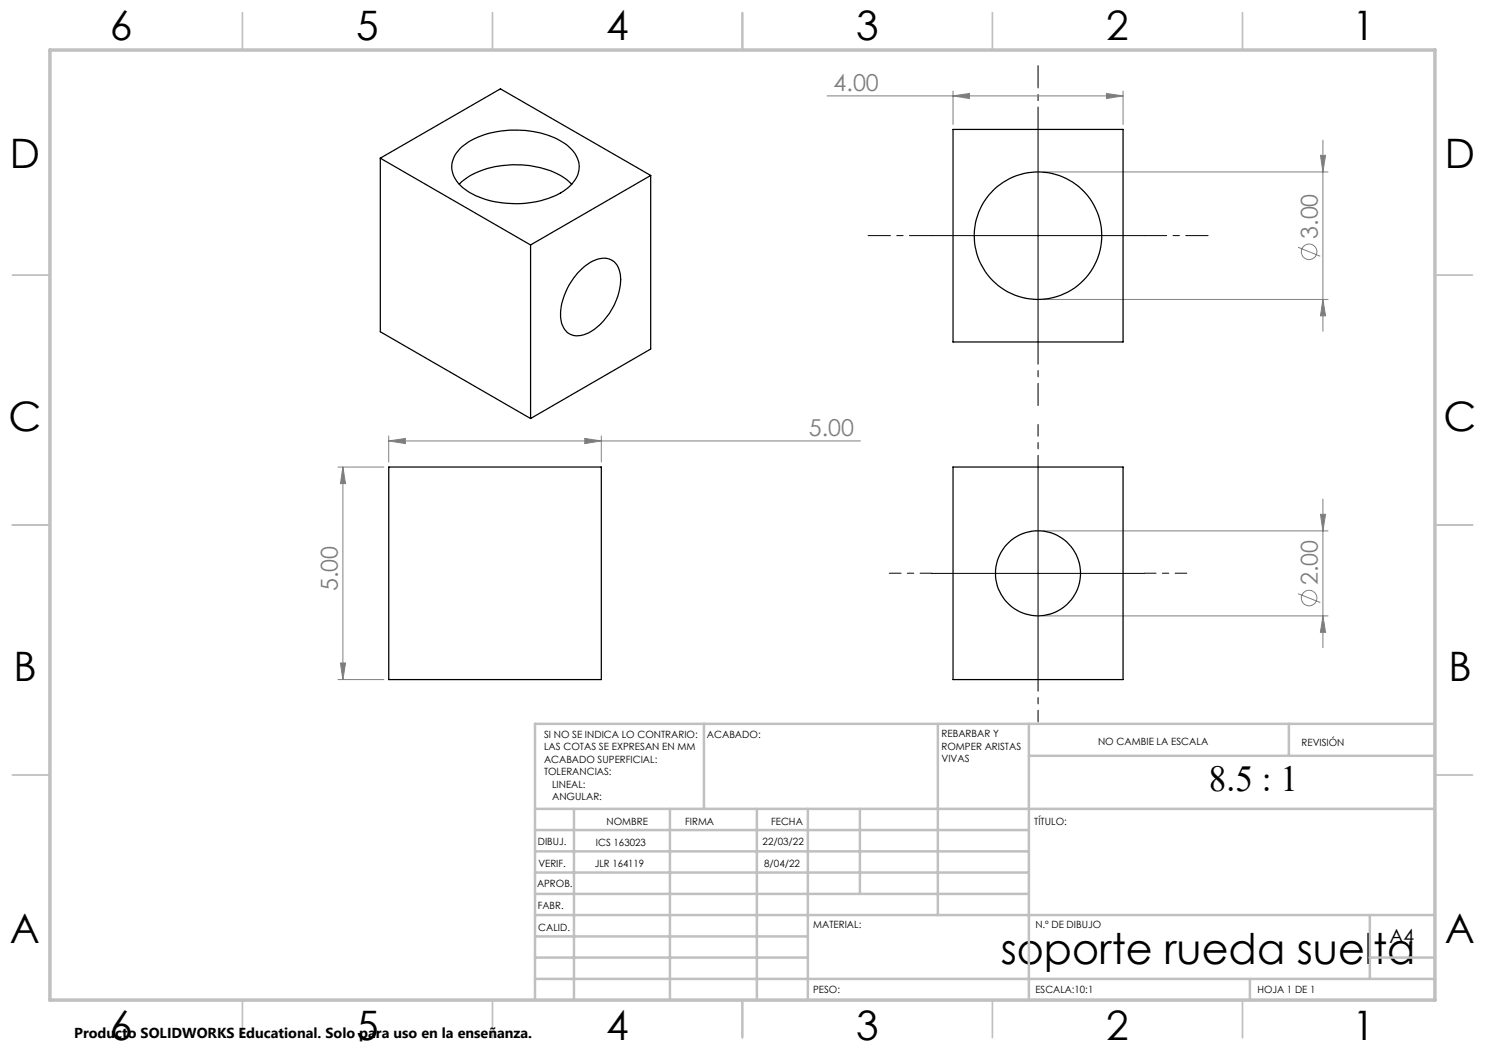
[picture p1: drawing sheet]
<svg xmlns="http://www.w3.org/2000/svg" width="297mm" height="210mm" viewBox="0 0 297 210" stroke-linecap="round" stroke-linejoin="round" font-family="sans-serif">
<g fill="none" stroke="#808080" stroke-width=".2">
<path d="M165.4 19.2h59.2M190.6 19.2l3.3-.5v1zM190.6 18.2v6.7M221.3 18.7l3.3 .5-3.3 .5zM224.6 18.2v6.7M208.6 34.4h57M264.1 31.1h1l-.5 3.3zM264.6 28v38.2M208.6 59.9h57M259.6 49.5l4.5 1.8M264.6 59.9l.5 3.3h-1zM67.6 93.4h9.2"/>
<path d="M68.6 93.4v42.5M68.6 93.4l.5 3.3h-1zM77.8 88.2l3.3-.5v1zM77.8 87.2v5.2M77.8 88.2h94.3M116.9 87.7l3.4 .5-3.4 .5zM120.3 87.2v5.2M264.6 99.8v29.7M208.6 106.2h57M259.6 118.7l4.5 1.8M264.1 102.9h1l-.5 3.3zM67.6 135.9h9.2"/>
<path d="M68.1 132.6h1l-.5 3.3zM208.6 123.2h57M264.6 123.2l.5 3.3h-1z"/>
<circle cx="261.8" cy="50.4" r="1.55"/>
<circle cx="261.8" cy="119.6" r="1.55"/>
</g>
<path d="M207.6 25.9v-12.8M186.4 47.1h-12.8M228.9 47.1h12.7M207.6 68.4v12.7" fill="none" stroke="#000" stroke-width=".2" stroke-dasharray="15.2 1.3 1.3 1.3" stroke-dashoffset="10.8"/>
<path d="M207.6 93.4v-8.5M186.4 114.6h-8.5M228.9 114.6h8.5M207.6 135.9v8.5" fill="none" stroke="#000" stroke-width=".2" stroke-dasharray="15.2 1.3 1.3 1.3" stroke-dashoffset="12.9"/>
<path d="M207.6 25.9v42.5M186.3 47.1h42.5M207.6 93.4v42.5M186.3 114.7h42.5" fill="none" stroke="#000" stroke-width=".2"/>
<g fill="none" stroke="#c0c0c0" stroke-width=".35">
<path d="M48.5 2.5v7.5M98.5 2.5v7.5M148.5 2.5v7.5M198.5 2.5v7.5M248.5 2.5v7.5M2.5 55h7.5M287 55h7.5M2.5 105h7.5M287 105h7.5M2.5 155h7.5M287 155h7.5M48.5 200v7.5"/>
<path d="M98.5 200v7.5M148.5 200v7.5M198.5 200v7.5M248.5 200v7.5"/>
</g>
<g fill="none" stroke="#c0c0c0" stroke-width=".5">
<path d="M140.8 144.8v17M187.6 144.8v38.2M205.8 144.8v55.2M205.8 151.2h81.2M257.8 144.8v6.4M287 144.8h-180v55.2M107 161.8h180M107 178.8h98.8M107 174.5h98.8M107 170.3h98.8M107 166h98.8M114.8 161.8v38.2"/>
<path d="M134 161.8v38.2M151.4 161.8v38.2M161.6 161.8v38.2M172 161.8v17M107 195.8h180M107 191.5h54.6M107 187.3h54.6M107 183h180M250 195.8v4.2M274 191.5h13M274 183v12.8"/>
</g>
<path d="M10 10h277v190h-277z" fill="none" stroke="#c0c0c0" stroke-width=".7"/>
<g fill="#808080">
<path d="M221.3 18.7l3.3 .5-3.3 .5zM190.6 19.2l3.3-.5v1zM116.9 87.7l3.4 .5-3.4 .5zM77.8 88.2l3.3-.5v1z"/>
<path d="M264.1 102.9h1l-.5 3.3zM264.6 123.2l.5 3.3h-1zM264.1 31.1h1l-.5 3.3zM264.6 59.9l.5 3.3h-1zM68.6 93.4l.5 3.3h-1zM68.1 132.6h1l-.5 3.3z"/>
</g>
<g fill="none" stroke="#000" stroke-width=".25">
<path d="M76.1 31.6l24-13.8 30 17.3M76.1 31.6l30 17.4M76.1 31.6v34.7l30 17.4M91.9 36.9a14.9 14.9 0 0 1 10.1-3.9 17.7 17.7 0 0 1 11.5 3l.8 .9M92.4 29.4a18 18 0 0 1 14.2-3.1 12.7 12.7 0 0 1 8.4 4.4 4.8 4.8 0 0 1-1 6.5 16.2 16.2 0 0 1-11 3.5 16 16 0 0 1-10.9-3.6 4.9 4.9 0 0 1 .3-7.7zM130.1 35.1v34.7l-24 13.9M130.1 35.1l-24 13.9M190.6 25.9h34v42.5h-34zM106.1 49v34.7M116.3 53.8a6 6 0 0 1 5.6-2 4 4 0 0 1 2.2 4.1 13.4 13.4 0 0 1-6.4 10.7 3.6 3.6 0 0 1-4.8-.7 7.7 7.7 0 0 1 0-7 14.3 14.3 0 0 1 3.4-5.1zM77.8 93.4h42.5v42.5h-42.5zM190.6 93.4h34v42.5h-34z"/>
<circle cx="207.6" cy="47.1" r="12.8"/>
<circle cx="207.6" cy="114.7" r="8.5"/>
</g>
<text font-size="8.5" x="200.1" y="192.7">soporte rueda suelta</text>
<g font-size="8.1">
<text x="22" y="8">6</text>
<text x="71.2" y="8">5</text>
<text x="121.2" y="8">4</text>
<text x="171.3" y="8">3</text>
<text x="221.3" y="8">2</text>
<text x="270.5" y="8">1</text>
<text x="2" y="33.6">D</text>
<text x="289" y="33.6">D</text>
<text x="1.7" y="86.1">C</text>
<text x="288.7" y="86.1">C</text>
<text x="2.7" y="136.1">B</text>
<text x="289.7" y="136.1">B</text>
<text x="2" y="188.6">A</text>
<text x="289" y="188.6">A</text>
<text x="22" y="208">6</text>
<text x="71.2" y="208">5</text>
<text x="121.2" y="208">4</text>
<text x="171.3" y="208">3</text>
<text x="221.3" y="208">2</text>
<text x="270.5" y="208">1</text>
</g>
<text font-size="7.3" x="241.8" y="158.1">8.5 : 1</text>
<g font-size="4.7" fill="#808080">
<text x="166.7" y="18.2">4.00</text>
<text x="263.5" y="47.8" transform="rotate(-90 263.5 47.8)">3.00</text>
<text x="161.8" y="87.2">5.00</text>
<text x="67.6" y="118.2" transform="rotate(-90 67.6 118.2)">5.00</text>
<text x="263.5" y="117" transform="rotate(-90 263.5 117)">2.00</text>
</g>
<text font-size="3.9" x="277.9" y="188.5">A4</text>
<text font-size="2.9" x="14.9" y="207.6">Producto SOLIDWORKS Educational. Solo para uso en la enseñanza.</text>
<g font-size="2">
<text x="108.8" y="147.6">SI NO SE INDICA LO CONTRARIO:</text>
<text x="141.4" y="147.6">ACABADO:</text>
<text x="188.3" y="147.5">REBARBAR Y</text>
<text x="188.3" y="150">ROMPER ARISTAS</text>
<text x="219.6" y="149">NO CAMBIE LA ESCALA</text>
<text x="260.3" y="149.2">REVISIÓN</text>
<text x="108.8" y="150.1">LAS COTAS SE EXPRESAN EN MM</text>
<text x="108.8" y="152.6">ACABADO SUPERFICIAL:</text>
<text x="108.8" y="155.1">TOLERANCIAS:</text>
<text x="188.3" y="152.5">VIVAS</text>
<text x="110.4" y="157.6">LINEAL:</text>
<text x="110.4" y="160.1">ANGULAR:</text>
<text x="121.3" y="165">NOMBRE</text>
<text x="137" y="164.9">FIRMA</text>
<text x="154.2" y="164.9">FECHA</text>
<text x="206.9" y="164.9">TÍTULO:</text>
<text x="107.6" y="169.1">DIBUJ.</text>
<text x="107.7" y="173.3">VERIF.</text>
<text x="119" y="173.3">JLR 164119</text>
<text x="119.2" y="169.1">ICS 163023</text>
<text x="152.5" y="168.9">22/03/22</text>
<text x="152.8" y="173.3">8/04/22</text>
<text x="107.4" y="177.4">APROB.</text>
<text x="107.5" y="181.8">FABR.</text>
<text x="162.6" y="185.5">MATERIAL:</text>
<text x="207.1" y="185.5">N.º DE DIBUJO</text>
<text x="107.7" y="186.1">CALID.</text>
<text x="162.6" y="198.5">PESO:</text>
<text x="207.1" y="198.6">ESCALA:10:1</text>
<text x="251.5" y="198.6">HOJA 1 DE 1</text>
</g>
</svg>
